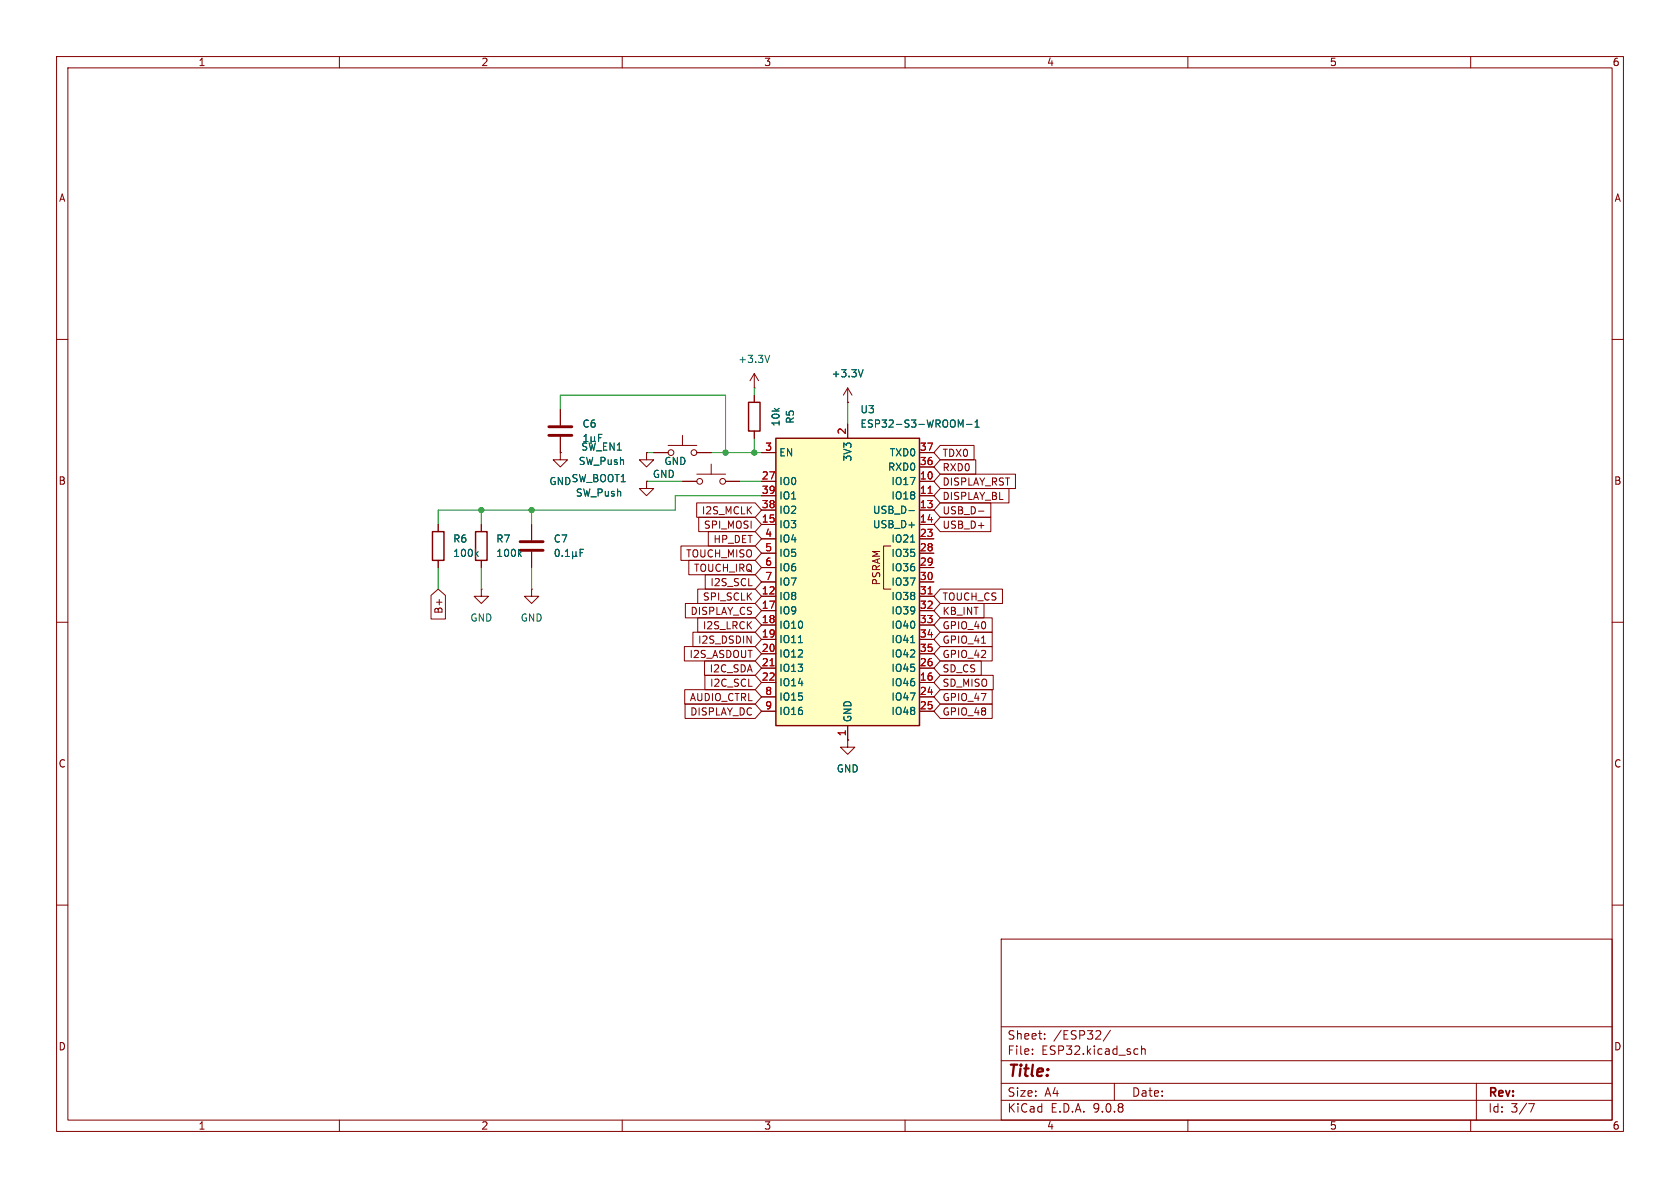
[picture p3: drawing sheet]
(kicad_sch
 (version 20250114)
 (generator "eeschema")
 (generator_version "9.0")
 (paper "A4")
 (lib_symbols
  (symbol "Device:C"
   (pin_numbers (hide yes))
   (pin_names
    (offset 0.254)) (exclude_from_sim no) (in_bom yes) (on_board yes)
   (property "Reference" "C" (at 0.635 2.54 0) (effects (font (size 1.27 1.27)) (justify left)))
   (property "Value" "C" (at 0.635 -2.54 0) (effects (font (size 1.27 1.27)) (justify left)))
   (property "Footprint" "" (at 0.9652 -3.81 0) (effects (font (size 1.27 1.27)) (hide yes)))
   (property "Datasheet" "~" (at 0 0 0) (effects (font (size 1.27 1.27)) (hide yes)))
   (property "Description" "Unpolarized capacitor" (at 0 0 0) (effects (font (size 1.27 1.27)) (hide yes)))
   (symbol "C_0_1"
    (polyline (pts (xy -2.032 0.762) (xy 2.032 0.762)) (stroke (width 0.508) (type default)) (fill (type none)))
    (polyline (pts (xy -2.032 -0.762) (xy 2.032 -0.762)) (stroke (width 0.508) (type default)) (fill (type none))))
   (symbol "C_1_1"
    (pin passive line (at 0 3.81 270) (length 2.794) (name "~" (effects (font (size 1.27 1.27)))) (number "1" (effects (font (size 1.27 1.27)))))
    (pin passive line (at 0 -3.81 90) (length 2.794) (name "~" (effects (font (size 1.27 1.27)))) (number "2" (effects (font (size 1.27 1.27))))))
   (embedded_fonts no))
  (symbol "Device:R"
   (pin_numbers (hide yes))
   (pin_names
    (offset 0)) (exclude_from_sim no) (in_bom yes) (on_board yes)
   (property "Reference" "R" (at 2.032 0 90) (effects (font (size 1.27 1.27))))
   (property "Value" "R" (at 0 0 90) (effects (font (size 1.27 1.27))))
   (property "Footprint" "" (at -1.778 0 90) (effects (font (size 1.27 1.27)) (hide yes)))
   (property "Datasheet" "~" (at 0 0 0) (effects (font (size 1.27 1.27)) (hide yes)))
   (property "Description" "Resistor" (at 0 0 0) (effects (font (size 1.27 1.27)) (hide yes)))
   (symbol "R_0_1"
    (rectangle (start -1.016 -2.54) (end 1.016 2.54) (stroke (width 0.254) (type default)) (fill (type none))))
   (symbol "R_1_1"
    (pin passive line (at 0 3.81 270) (length 1.27) (name "~" (effects (font (size 1.27 1.27)))) (number "1" (effects (font (size 1.27 1.27)))))
    (pin passive line (at 0 -3.81 90) (length 1.27) (name "~" (effects (font (size 1.27 1.27)))) (number "2" (effects (font (size 1.27 1.27))))))
   (embedded_fonts no))
  (symbol "RF_Module:ESP32-S3-WROOM-1" (exclude_from_sim no) (in_bom yes) (on_board yes)
   (property "Reference" "U" (at -12.7 26.67 0) (effects (font (size 1.27 1.27))))
   (property "Value" "ESP32-S3-WROOM-1" (at 12.7 26.67 0) (effects (font (size 1.27 1.27))))
   (property "Footprint" "RF_Module:ESP32-S3-WROOM-1" (at 0 2.54 0) (effects (font (size 1.27 1.27)) (hide yes)))
   (property "Datasheet" "https://www.espressif.com/sites/default/files/documentation/esp32-s3-wroom-1_wroom-1u_datasheet_en.pdf" (at 0 0 0) (effects (font (size 1.27 1.27)) (hide yes)))
   (property "Description" "RF Module, ESP32-S3 SoC, Wi-Fi 802.11b/g/n, Bluetooth, BLE, 32-bit, 3.3V, onboard antenna, SMD" (at 0 0 0) (effects (font (size 1.27 1.27)) (hide yes)))
   (symbol "ESP32-S3-WROOM-1_0_0"
    (rectangle (start -12.7 25.4) (end 12.7 -25.4) (stroke (width 0.254) (type default)) (fill (type background)))
    (text "PSRAM" (at 5.08 2.54 900) (effects (font (size 1.27 1.27)))))
   (symbol "ESP32-S3-WROOM-1_0_1"
    (polyline (pts (xy 7.62 -1.27) (xy 6.35 -1.27) (xy 6.35 6.35) (xy 7.62 6.35)) (stroke (width 0) (type default)) (fill (type none))))
   (symbol "ESP32-S3-WROOM-1_1_1"
    (pin input line (at -15.24 22.86 0) (length 2.54) (name "EN" (effects (font (size 1.27 1.27)))) (number "3" (effects (font (size 1.27 1.27)))))
    (pin bidirectional line (at -15.24 17.78 0) (length 2.54) (name "IO0" (effects (font (size 1.27 1.27)))) (number "27" (effects (font (size 1.27 1.27)))))
    (pin bidirectional line (at -15.24 15.24 0) (length 2.54) (name "IO1" (effects (font (size 1.27 1.27)))) (number "39" (effects (font (size 1.27 1.27)))))
    (pin bidirectional line (at -15.24 12.7 0) (length 2.54) (name "IO2" (effects (font (size 1.27 1.27)))) (number "38" (effects (font (size 1.27 1.27)))))
    (pin bidirectional line (at -15.24 10.16 0) (length 2.54) (name "IO3" (effects (font (size 1.27 1.27)))) (number "15" (effects (font (size 1.27 1.27)))))
    (pin bidirectional line (at -15.24 7.62 0) (length 2.54) (name "IO4" (effects (font (size 1.27 1.27)))) (number "4" (effects (font (size 1.27 1.27)))))
    (pin bidirectional line (at -15.24 5.08 0) (length 2.54) (name "IO5" (effects (font (size 1.27 1.27)))) (number "5" (effects (font (size 1.27 1.27)))))
    (pin bidirectional line (at -15.24 2.54 0) (length 2.54) (name "IO6" (effects (font (size 1.27 1.27)))) (number "6" (effects (font (size 1.27 1.27)))))
    (pin bidirectional line (at -15.24 0 0) (length 2.54) (name "IO7" (effects (font (size 1.27 1.27)))) (number "7" (effects (font (size 1.27 1.27)))))
    (pin bidirectional line (at -15.24 -2.54 0) (length 2.54) (name "IO8" (effects (font (size 1.27 1.27)))) (number "12" (effects (font (size 1.27 1.27)))))
    (pin bidirectional line (at -15.24 -5.08 0) (length 2.54) (name "IO9" (effects (font (size 1.27 1.27)))) (number "17" (effects (font (size 1.27 1.27)))))
    (pin bidirectional line (at -15.24 -7.62 0) (length 2.54) (name "IO10" (effects (font (size 1.27 1.27)))) (number "18" (effects (font (size 1.27 1.27)))))
    (pin bidirectional line (at -15.24 -10.16 0) (length 2.54) (name "IO11" (effects (font (size 1.27 1.27)))) (number "19" (effects (font (size 1.27 1.27)))))
    (pin bidirectional line (at -15.24 -12.7 0) (length 2.54) (name "IO12" (effects (font (size 1.27 1.27)))) (number "20" (effects (font (size 1.27 1.27)))))
    (pin bidirectional line (at -15.24 -15.24 0) (length 2.54) (name "IO13" (effects (font (size 1.27 1.27)))) (number "21" (effects (font (size 1.27 1.27)))))
    (pin bidirectional line (at -15.24 -17.78 0) (length 2.54) (name "IO14" (effects (font (size 1.27 1.27)))) (number "22" (effects (font (size 1.27 1.27)))))
    (pin bidirectional line (at -15.24 -20.32 0) (length 2.54) (name "IO15" (effects (font (size 1.27 1.27)))) (number "8" (effects (font (size 1.27 1.27)))))
    (pin bidirectional line (at -15.24 -22.86 0) (length 2.54) (name "IO16" (effects (font (size 1.27 1.27)))) (number "9" (effects (font (size 1.27 1.27)))))
    (pin power_in line (at 0 27.94 270) (length 2.54) (name "3V3" (effects (font (size 1.27 1.27)))) (number "2" (effects (font (size 1.27 1.27)))))
    (pin power_in line (at 0 -27.94 90) (length 2.54) (name "GND" (effects (font (size 1.27 1.27)))) (number "1" (effects (font (size 1.27 1.27)))))
    (pin passive line (at 0 -27.94 90) (length 2.54) (hide yes) (name "GND" (effects (font (size 1.27 1.27)))) (number "40" (effects (font (size 1.27 1.27)))))
    (pin passive line (at 0 -27.94 90) (length 2.54) (hide yes) (name "GND" (effects (font (size 1.27 1.27)))) (number "41" (effects (font (size 1.27 1.27)))))
    (pin bidirectional line (at 15.24 22.86 180) (length 2.54) (name "TXD0" (effects (font (size 1.27 1.27)))) (number "37" (effects (font (size 1.27 1.27)))))
    (pin bidirectional line (at 15.24 20.32 180) (length 2.54) (name "RXD0" (effects (font (size 1.27 1.27)))) (number "36" (effects (font (size 1.27 1.27)))))
    (pin bidirectional line (at 15.24 17.78 180) (length 2.54) (name "IO17" (effects (font (size 1.27 1.27)))) (number "10" (effects (font (size 1.27 1.27)))))
    (pin bidirectional line (at 15.24 15.24 180) (length 2.54) (name "IO18" (effects (font (size 1.27 1.27)))) (number "11" (effects (font (size 1.27 1.27)))))
    (pin bidirectional line (at 15.24 12.7 180) (length 2.54) (name "USB_D-" (effects (font (size 1.27 1.27)))) (number "13" (effects (font (size 1.27 1.27))))
    (alternate "IO19" bidirectional line))
    (pin bidirectional line (at 15.24 10.16 180) (length 2.54) (name "USB_D+" (effects (font (size 1.27 1.27)))) (number "14" (effects (font (size 1.27 1.27))))
    (alternate "IO20" bidirectional line))
    (pin bidirectional line (at 15.24 7.62 180) (length 2.54) (name "IO21" (effects (font (size 1.27 1.27)))) (number "23" (effects (font (size 1.27 1.27)))))
    (pin bidirectional line (at 15.24 5.08 180) (length 2.54) (name "IO35" (effects (font (size 1.27 1.27)))) (number "28" (effects (font (size 1.27 1.27)))))
    (pin bidirectional line (at 15.24 2.54 180) (length 2.54) (name "IO36" (effects (font (size 1.27 1.27)))) (number "29" (effects (font (size 1.27 1.27)))))
    (pin bidirectional line (at 15.24 0 180) (length 2.54) (name "IO37" (effects (font (size 1.27 1.27)))) (number "30" (effects (font (size 1.27 1.27)))))
    (pin bidirectional line (at 15.24 -2.54 180) (length 2.54) (name "IO38" (effects (font (size 1.27 1.27)))) (number "31" (effects (font (size 1.27 1.27)))))
    (pin bidirectional line (at 15.24 -5.08 180) (length 2.54) (name "IO39" (effects (font (size 1.27 1.27)))) (number "32" (effects (font (size 1.27 1.27)))))
    (pin bidirectional line (at 15.24 -7.62 180) (length 2.54) (name "IO40" (effects (font (size 1.27 1.27)))) (number "33" (effects (font (size 1.27 1.27)))))
    (pin bidirectional line (at 15.24 -10.16 180) (length 2.54) (name "IO41" (effects (font (size 1.27 1.27)))) (number "34" (effects (font (size 1.27 1.27)))))
    (pin bidirectional line (at 15.24 -12.7 180) (length 2.54) (name "IO42" (effects (font (size 1.27 1.27)))) (number "35" (effects (font (size 1.27 1.27)))))
    (pin bidirectional line (at 15.24 -15.24 180) (length 2.54) (name "IO45" (effects (font (size 1.27 1.27)))) (number "26" (effects (font (size 1.27 1.27)))))
    (pin bidirectional line (at 15.24 -17.78 180) (length 2.54) (name "IO46" (effects (font (size 1.27 1.27)))) (number "16" (effects (font (size 1.27 1.27)))))
    (pin bidirectional line (at 15.24 -20.32 180) (length 2.54) (name "IO47" (effects (font (size 1.27 1.27)))) (number "24" (effects (font (size 1.27 1.27)))))
    (pin bidirectional line (at 15.24 -22.86 180) (length 2.54) (name "IO48" (effects (font (size 1.27 1.27)))) (number "25" (effects (font (size 1.27 1.27))))))
   (embedded_fonts no))
  (symbol "Switch:SW_Push"
   (pin_numbers (hide yes))
   (pin_names
    (offset 1.016) (hide yes)) (exclude_from_sim no) (in_bom yes) (on_board yes)
   (property "Reference" "SW" (at 1.27 2.54 0) (effects (font (size 1.27 1.27)) (justify left)))
   (property "Value" "SW_Push" (at 0 -1.524 0) (effects (font (size 1.27 1.27))))
   (property "Footprint" "" (at 0 5.08 0) (effects (font (size 1.27 1.27)) (hide yes)))
   (property "Datasheet" "~" (at 0 5.08 0) (effects (font (size 1.27 1.27)) (hide yes)))
   (property "Description" "Push button switch, generic, two pins" (at 0 0 0) (effects (font (size 1.27 1.27)) (hide yes)))
   (symbol "SW_Push_0_1"
    (circle (center -2.032 0) (radius 0.508) (stroke (width 0) (type default)) (fill (type none)))
    (polyline (pts (xy 0 1.27) (xy 0 3.048)) (stroke (width 0) (type default)) (fill (type none)))
    (circle (center 2.032 0) (radius 0.508) (stroke (width 0) (type default)) (fill (type none)))
    (polyline (pts (xy 2.54 1.27) (xy -2.54 1.27)) (stroke (width 0) (type default)) (fill (type none)))
    (pin passive line (at -5.08 0 0) (length 2.54) (name "1" (effects (font (size 1.27 1.27)))) (number "1" (effects (font (size 1.27 1.27)))))
    (pin passive line (at 5.08 0 180) (length 2.54) (name "2" (effects (font (size 1.27 1.27)))) (number "2" (effects (font (size 1.27 1.27))))))
   (embedded_fonts no))
  (symbol "power:+3.3V"
   (power)
   (pin_numbers (hide yes))
   (pin_names
    (offset 0) (hide yes)) (exclude_from_sim no) (in_bom yes) (on_board yes)
   (property "Reference" "#PWR" (at 0 -3.81 0) (effects (font (size 1.27 1.27)) (hide yes)))
   (property "Value" "+3.3V" (at 0 3.556 0) (effects (font (size 1.27 1.27))))
   (property "Footprint" "" (at 0 0 0) (effects (font (size 1.27 1.27)) (hide yes)))
   (property "Datasheet" "" (at 0 0 0) (effects (font (size 1.27 1.27)) (hide yes)))
   (property "Description" "Power symbol creates a global label with name \"+3.3V\"" (at 0 0 0) (effects (font (size 1.27 1.27)) (hide yes)))
   (symbol "+3.3V_0_1"
    (polyline (pts (xy -0.762 1.27) (xy 0 2.54)) (stroke (width 0) (type default)) (fill (type none)))
    (polyline (pts (xy 0 2.54) (xy 0.762 1.27)) (stroke (width 0) (type default)) (fill (type none)))
    (polyline (pts (xy 0 0) (xy 0 2.54)) (stroke (width 0) (type default)) (fill (type none))))
   (symbol "+3.3V_1_1"
    (pin power_in line (at 0 0 90) (length 0) (name "~" (effects (font (size 1.27 1.27)))) (number "1" (effects (font (size 1.27 1.27))))))
   (embedded_fonts no))
  (symbol "power:GND"
   (power)
   (pin_numbers (hide yes))
   (pin_names
    (offset 0) (hide yes)) (exclude_from_sim no) (in_bom yes) (on_board yes)
   (property "Reference" "#PWR" (at 0 -6.35 0) (effects (font (size 1.27 1.27)) (hide yes)))
   (property "Value" "GND" (at 0 -3.81 0) (effects (font (size 1.27 1.27))))
   (property "Footprint" "" (at 0 0 0) (effects (font (size 1.27 1.27)) (hide yes)))
   (property "Datasheet" "" (at 0 0 0) (effects (font (size 1.27 1.27)) (hide yes)))
   (property "Description" "Power symbol creates a global label with name \"GND\" , ground" (at 0 0 0) (effects (font (size 1.27 1.27)) (hide yes)))
   (symbol "GND_0_1"
    (polyline (pts (xy 0 0) (xy 0 -1.27) (xy 1.27 -1.27) (xy 0 -2.54) (xy -1.27 -1.27) (xy 0 -1.27)) (stroke (width 0) (type default)) (fill (type none))))
   (symbol "GND_1_1"
    (pin power_in line (at 0 0 270) (length 0) (name "~" (effects (font (size 1.27 1.27)))) (number "1" (effects (font (size 1.27 1.27))))))
   (embedded_fonts no)))
 (junction
  (at 133.35 80.01)
  (diameter 0)
  (color 0 0 0 0))
 (junction
  (at 93.98 90.17)
  (diameter 0)
  (color 0 0 0 0))
 (junction
  (at 85.09 90.17)
  (diameter 0)
  (color 0 0 0 0))
 (junction
  (at 128.27 80.01)
  (diameter 0)
  (color 0 0 0 0))
 (wire
  (pts (xy 134.62 87.63) (xy 119.38 87.63))
  (stroke (width 0) (type default)))
 (wire
  (pts (xy 119.38 87.63) (xy 119.38 90.17))
  (stroke (width 0) (type default)))
 (wire
  (pts (xy 128.27 80.01) (xy 128.27 69.85))
  (stroke (width 0) (type default)))
 (wire
  (pts (xy 93.98 90.17) (xy 93.98 92.71))
  (stroke (width 0) (type default)))
 (wire
  (pts (xy 85.09 90.17) (xy 85.09 92.71))
  (stroke (width 0) (type default)))
 (wire
  (pts (xy 77.47 100.33) (xy 77.47 104.14))
  (stroke (width 0) (type default)))
 (wire
  (pts (xy 133.35 68.58) (xy 133.35 69.85))
  (stroke (width 0) (type default)))
 (wire
  (pts (xy 133.35 80.01) (xy 134.62 80.01))
  (stroke (width 0) (type default)))
 (wire
  (pts (xy 85.09 90.17) (xy 93.98 90.17))
  (stroke (width 0) (type default)))
 (wire
  (pts (xy 85.09 100.33) (xy 85.09 104.14))
  (stroke (width 0) (type default)))
 (wire
  (pts (xy 93.98 100.33) (xy 93.98 104.14))
  (stroke (width 0) (type default)))
 (wire
  (pts (xy 120.65 85.09) (xy 114.3 85.09))
  (stroke (width 0) (type default)))
 (wire
  (pts (xy 128.27 80.01) (xy 133.35 80.01))
  (stroke (width 0) (type default)))
 (wire
  (pts (xy 77.47 90.17) (xy 77.47 92.71))
  (stroke (width 0) (type default)))
 (wire
  (pts (xy 133.35 77.47) (xy 133.35 80.01))
  (stroke (width 0) (type default)))
 (wire
  (pts (xy 130.81 85.09) (xy 134.62 85.09))
  (stroke (width 0) (type default)))
 (wire
  (pts (xy 93.98 90.17) (xy 119.38 90.17))
  (stroke (width 0) (type default)))
 (wire
  (pts (xy 125.73 80.01) (xy 128.27 80.01))
  (stroke (width 0) (type default)))
 (wire
  (pts (xy 128.27 69.85) (xy 99.06 69.85))
  (stroke (width 0) (type default)))
 (wire
  (pts (xy 77.47 90.17) (xy 85.09 90.17))
  (stroke (width 0) (type default)))
 (wire
  (pts (xy 114.3 80.01) (xy 115.57 80.01))
  (stroke (width 0) (type default)))
 (wire
  (pts (xy 149.86 71.12) (xy 149.86 74.93))
  (stroke (width 0) (type default)))
 (wire
  (pts (xy 99.06 69.85) (xy 99.06 72.39))
  (stroke (width 0) (type default)))
 (global_label "I2S_LRCK"
  (shape input)
  (at 134.62 110.49 180)
  (fields_autoplaced yes)
  (effects (font (size 1.27 1.27)) (justify right))
  (property "Intersheetrefs" "${INTERSHEET_REFS}" (at 122.8053 110.49 0) (effects (font (size 1.27 1.27)) (justify right) (hide yes))))
 (global_label "TOUCH_IRQ"
  (shape input)
  (at 134.62 100.33 180)
  (fields_autoplaced yes)
  (effects (font (size 1.27 1.27)) (justify right))
  (property "Intersheetrefs" "${INTERSHEET_REFS}" (at 121.2328 100.33 0) (effects (font (size 1.27 1.27)) (justify right) (hide yes))))
 (global_label "GPIO_40"
  (shape input)
  (at 165.1 110.49 0)
  (fields_autoplaced yes)
  (effects (font (size 1.27 1.27)) (justify left))
  (property "Intersheetrefs" "${INTERSHEET_REFS}" (at 175.9471 110.49 0) (effects (font (size 1.27 1.27)) (justify left) (hide yes))))
 (global_label "DISPLAY_CS"
  (shape input)
  (at 134.62 107.95 180)
  (fields_autoplaced yes)
  (effects (font (size 1.27 1.27)) (justify right))
  (property "Intersheetrefs" "${INTERSHEET_REFS}" (at 120.6281 107.95 0) (effects (font (size 1.27 1.27)) (justify right) (hide yes))))
 (global_label "GPIO_41"
  (shape input)
  (at 165.1 113.03 0)
  (fields_autoplaced yes)
  (effects (font (size 1.27 1.27)) (justify left))
  (property "Intersheetrefs" "${INTERSHEET_REFS}" (at 175.9471 113.03 0) (effects (font (size 1.27 1.27)) (justify left) (hide yes))))
 (global_label "B+"
  (shape input)
  (at 77.47 104.14 270)
  (fields_autoplaced yes)
  (effects (font (size 1.27 1.27)) (justify right))
  (property "Intersheetrefs" "${INTERSHEET_REFS}" (at 77.47 109.9676 90) (effects (font (size 1.27 1.27)) (justify right) (hide yes))))
 (global_label "AUDIO_CTRL"
  (shape input)
  (at 134.62 123.19 180)
  (fields_autoplaced yes)
  (effects (font (size 1.27 1.27)) (justify right))
  (property "Intersheetrefs" "${INTERSHEET_REFS}" (at 120.5071 123.19 0) (effects (font (size 1.27 1.27)) (justify right) (hide yes))))
 (global_label "GPIO_47"
  (shape input)
  (at 165.1 123.19 0)
  (fields_autoplaced yes)
  (effects (font (size 1.27 1.27)) (justify left))
  (property "Intersheetrefs" "${INTERSHEET_REFS}" (at 175.9471 123.19 0) (effects (font (size 1.27 1.27)) (justify left) (hide yes))))
 (global_label "GPIO_48"
  (shape input)
  (at 165.1 125.73 0)
  (fields_autoplaced yes)
  (effects (font (size 1.27 1.27)) (justify left))
  (property "Intersheetrefs" "${INTERSHEET_REFS}" (at 175.9471 125.73 0) (effects (font (size 1.27 1.27)) (justify left) (hide yes))))
 (global_label "DISPLAY_RST"
  (shape input)
  (at 165.1 85.09 0)
  (fields_autoplaced yes)
  (effects (font (size 1.27 1.27)) (justify left))
  (property "Intersheetrefs" "${INTERSHEET_REFS}" (at 180.0595 85.09 0) (effects (font (size 1.27 1.27)) (justify left) (hide yes))))
 (global_label "SD_CS"
  (shape input)
  (at 165.1 118.11 0)
  (fields_autoplaced yes)
  (effects (font (size 1.27 1.27)) (justify left))
  (property "Intersheetrefs" "${INTERSHEET_REFS}" (at 174.0118 118.11 0) (effects (font (size 1.27 1.27)) (justify left) (hide yes))))
 (global_label "I2S_DSDIN"
  (shape input)
  (at 134.62 113.03 180)
  (fields_autoplaced yes)
  (effects (font (size 1.27 1.27)) (justify right))
  (property "Intersheetrefs" "${INTERSHEET_REFS}" (at 121.9586 113.03 0) (effects (font (size 1.27 1.27)) (justify right) (hide yes))))
 (global_label "TOUCH_CS"
  (shape input)
  (at 165.1 105.41 0)
  (fields_autoplaced yes)
  (effects (font (size 1.27 1.27)) (justify left))
  (property "Intersheetrefs" "${INTERSHEET_REFS}" (at 177.7614 105.41 0) (effects (font (size 1.27 1.27)) (justify left) (hide yes))))
 (global_label "HP_DET"
  (shape input)
  (at 134.62 95.25 180)
  (fields_autoplaced yes)
  (effects (font (size 1.27 1.27)) (justify right))
  (property "Intersheetrefs" "${INTERSHEET_REFS}" (at 124.6801 95.25 0) (effects (font (size 1.27 1.27)) (justify right) (hide yes))))
 (global_label "GPIO_42"
  (shape input)
  (at 165.1 115.57 0)
  (fields_autoplaced yes)
  (effects (font (size 1.27 1.27)) (justify left))
  (property "Intersheetrefs" "${INTERSHEET_REFS}" (at 175.9471 115.57 0) (effects (font (size 1.27 1.27)) (justify left) (hide yes))))
 (global_label "KB_INT"
  (shape input)
  (at 165.1 107.95 0)
  (fields_autoplaced yes)
  (effects (font (size 1.27 1.27)) (justify left))
  (property "Intersheetrefs" "${INTERSHEET_REFS}" (at 174.4957 107.95 0) (effects (font (size 1.27 1.27)) (justify left) (hide yes))))
 (global_label "I2C_SCL"
  (shape input)
  (at 134.62 120.65 180)
  (fields_autoplaced yes)
  (effects (font (size 1.27 1.27)) (justify right))
  (property "Intersheetrefs" "${INTERSHEET_REFS}" (at 124.0753 120.65 0) (effects (font (size 1.27 1.27)) (justify right) (hide yes))))
 (global_label "DISPLAY_DC"
  (shape input)
  (at 134.62 125.73 180)
  (fields_autoplaced yes)
  (effects (font (size 1.27 1.27)) (justify right))
  (property "Intersheetrefs" "${INTERSHEET_REFS}" (at 120.5676 125.73 0) (effects (font (size 1.27 1.27)) (justify right) (hide yes))))
 (global_label "SD_MISO"
  (shape input)
  (at 165.1 120.65 0)
  (fields_autoplaced yes)
  (effects (font (size 1.27 1.27)) (justify left))
  (property "Intersheetrefs" "${INTERSHEET_REFS}" (at 176.1285 120.65 0) (effects (font (size 1.27 1.27)) (justify left) (hide yes))))
 (global_label "I2S_SCL"
  (shape input)
  (at 134.62 102.87 180)
  (fields_autoplaced yes)
  (effects (font (size 1.27 1.27)) (justify right))
  (property "Intersheetrefs" "${INTERSHEET_REFS}" (at 124.1358 102.87 0) (effects (font (size 1.27 1.27)) (justify right) (hide yes))))
 (global_label "USB_D-"
  (shape input)
  (at 165.1 90.17 0)
  (fields_autoplaced yes)
  (effects (font (size 1.27 1.27)) (justify left))
  (property "Intersheetrefs" "${INTERSHEET_REFS}" (at 175.7052 90.17 0) (effects (font (size 1.27 1.27)) (justify left) (hide yes))))
 (global_label "I2S_ASDOUT"
  (shape input)
  (at 134.62 115.57 180)
  (fields_autoplaced yes)
  (effects (font (size 1.27 1.27)) (justify right))
  (property "Intersheetrefs" "${INTERSHEET_REFS}" (at 120.4467 115.57 0) (effects (font (size 1.27 1.27)) (justify right) (hide yes))))
 (global_label "TOUCH_MISO"
  (shape input)
  (at 134.62 97.79 180)
  (fields_autoplaced yes)
  (effects (font (size 1.27 1.27)) (justify right))
  (property "Intersheetrefs" "${INTERSHEET_REFS}" (at 119.8419 97.79 0) (effects (font (size 1.27 1.27)) (justify right) (hide yes))))
 (global_label "USB_D+"
  (shape input)
  (at 165.1 92.71 0)
  (fields_autoplaced yes)
  (effects (font (size 1.27 1.27)) (justify left))
  (property "Intersheetrefs" "${INTERSHEET_REFS}" (at 175.7052 92.71 0) (effects (font (size 1.27 1.27)) (justify left) (hide yes))))
 (global_label "I2C_SDA"
  (shape input)
  (at 134.62 118.11 180)
  (fields_autoplaced yes)
  (effects (font (size 1.27 1.27)) (justify right))
  (property "Intersheetrefs" "${INTERSHEET_REFS}" (at 124.0148 118.11 0) (effects (font (size 1.27 1.27)) (justify right) (hide yes))))
 (global_label "TXD0"
  (shape input)
  (at 165.1 80.01 0)
  (fields_autoplaced yes)
  (effects (font (size 1.27 1.27)) (justify left))
  (property "Intersheetrefs" "${INTERSHEET_REFS}" (at 172.7418 80.01 0) (effects (font (size 1.27 1.27)) (justify left) (hide yes))))
 (global_label "SPI_SCLK"
  (shape input)
  (at 134.62 105.41 180)
  (fields_autoplaced yes)
  (effects (font (size 1.27 1.27)) (justify right))
  (property "Intersheetrefs" "${INTERSHEET_REFS}" (at 122.8053 105.41 0) (effects (font (size 1.27 1.27)) (justify right) (hide yes))))
 (global_label "RXD0"
  (shape input)
  (at 165.1 82.55 0)
  (fields_autoplaced yes)
  (effects (font (size 1.27 1.27)) (justify left))
  (property "Intersheetrefs" "${INTERSHEET_REFS}" (at 173.0442 82.55 0) (effects (font (size 1.27 1.27)) (justify left) (hide yes))))
 (global_label "DISPLAY_BL"
  (shape input)
  (at 165.1 87.63 0)
  (fields_autoplaced yes)
  (effects (font (size 1.27 1.27)) (justify left))
  (property "Intersheetrefs" "${INTERSHEET_REFS}" (at 178.9105 87.63 0) (effects (font (size 1.27 1.27)) (justify left) (hide yes))))
 (global_label "I2S_MCLK"
  (shape input)
  (at 134.62 90.17 180)
  (fields_autoplaced yes)
  (effects (font (size 1.27 1.27)) (justify right))
  (property "Intersheetrefs" "${INTERSHEET_REFS}" (at 122.6239 90.17 0) (effects (font (size 1.27 1.27)) (justify right) (hide yes))))
 (global_label "SPI_MOSI"
  (shape input)
  (at 134.62 92.71 180)
  (fields_autoplaced yes)
  (effects (font (size 1.27 1.27)) (justify right))
  (property "Intersheetrefs" "${INTERSHEET_REFS}" (at 122.9867 92.71 0) (effects (font (size 1.27 1.27)) (justify right) (hide yes))))
 (symbol
  (lib_id "power:GND")
  (at 114.3 80.01 0)
  (unit 1)
  (exclude_from_sim no)
  (in_bom yes)
  (on_board yes)
  (dnp no)
  (property "Reference" "#PWR022" (at 114.3 86.36 0) (effects (font (size 1.27 1.27)) (hide yes)))
  (property "Value" "GND" (at 117.348 81.534 0) (effects (font (size 1.27 1.27)) (justify left)))
  (property "Footprint" "" (at 114.3 80.01 0) (effects (font (size 1.27 1.27)) (hide yes)))
  (property "Datasheet" "" (at 114.3 80.01 0) (effects (font (size 1.27 1.27)) (hide yes)))
  (property "Description" "Power symbol creates a global label with name \"GND\" , ground" (at 114.3 80.01 0) (effects (font (size 1.27 1.27)) (hide yes)))
  (pin "1"))
 (symbol
  (lib_id "Device:R")
  (at 77.47 96.52 0)
  (unit 1)
  (exclude_from_sim no)
  (in_bom yes)
  (on_board yes)
  (dnp no)
  (fields_autoplaced yes)
  (property "Reference" "R6" (at 80.01 95.2499 0) (effects (font (size 1.27 1.27)) (justify left)))
  (property "Value" "100k" (at 80.01 97.7899 0) (effects (font (size 1.27 1.27)) (justify left)))
  (property "Footprint" "Resistor_SMD:R_0805_2012Metric_Pad1.20x1.40mm_HandSolder" (at 75.692 96.52 90) (effects (font (size 1.27 1.27)) (hide yes)))
  (property "Datasheet" "~" (at 77.47 96.52 0) (effects (font (size 1.27 1.27)) (hide yes)))
  (property "Description" "Resistor" (at 77.47 96.52 0) (effects (font (size 1.27 1.27)) (hide yes)))
  (pin "2")
  (pin "1"))
 (symbol
  (lib_id "Device:R")
  (at 85.09 96.52 0)
  (unit 1)
  (exclude_from_sim no)
  (in_bom yes)
  (on_board yes)
  (dnp no)
  (fields_autoplaced yes)
  (property "Reference" "R7" (at 87.63 95.2499 0) (effects (font (size 1.27 1.27)) (justify left)))
  (property "Value" "100k" (at 87.63 97.7899 0) (effects (font (size 1.27 1.27)) (justify left)))
  (property "Footprint" "Resistor_SMD:R_0805_2012Metric_Pad1.20x1.40mm_HandSolder" (at 83.312 96.52 90) (effects (font (size 1.27 1.27)) (hide yes)))
  (property "Datasheet" "~" (at 85.09 96.52 0) (effects (font (size 1.27 1.27)) (hide yes)))
  (property "Description" "Resistor" (at 85.09 96.52 0) (effects (font (size 1.27 1.27)) (hide yes)))
  (pin "2")
  (pin "1"))
 (symbol
  (lib_id "power:+3.3V")
  (at 133.35 68.58 0)
  (unit 1)
  (exclude_from_sim no)
  (in_bom yes)
  (on_board yes)
  (dnp no)
  (fields_autoplaced yes)
  (property "Reference" "#PWR021" (at 133.35 72.39 0) (effects (font (size 1.27 1.27)) (hide yes)))
  (property "Value" "+3.3V" (at 133.35 63.5 0) (effects (font (size 1.27 1.27))))
  (property "Footprint" "" (at 133.35 68.58 0) (effects (font (size 1.27 1.27)) (hide yes)))
  (property "Datasheet" "" (at 133.35 68.58 0) (effects (font (size 1.27 1.27)) (hide yes)))
  (property "Description" "Power symbol creates a global label with name \"+3.3V\"" (at 133.35 68.58 0) (effects (font (size 1.27 1.27)) (hide yes)))
  (pin "1"))
 (symbol
  (lib_id "Switch:SW_Push")
  (at 120.65 80.01 0)
  (unit 1)
  (exclude_from_sim no)
  (in_bom yes)
  (on_board yes)
  (dnp no)
  (property "Reference" "SW_EN1" (at 106.426 78.994 0) (effects (font (size 1.27 1.27))))
  (property "Value" "SW_Push" (at 106.426 81.534 0) (effects (font (size 1.27 1.27))))
  (property "Footprint" "Button_Switch_THT:SW_PUSH_6mm_H5mm" (at 120.65 74.93 0) (effects (font (size 1.27 1.27)) (hide yes)))
  (property "Datasheet" "~" (at 120.65 74.93 0) (effects (font (size 1.27 1.27)) (hide yes)))
  (property "Description" "Push button switch, generic, two pins" (at 120.65 80.01 0) (effects (font (size 1.27 1.27)) (hide yes)))
  (pin "2")
  (pin "1"))
 (symbol
  (lib_id "power:GND")
  (at 114.3 85.09 0)
  (unit 1)
  (exclude_from_sim no)
  (in_bom yes)
  (on_board yes)
  (dnp no)
  (property "Reference" "#PWR020" (at 114.3 91.44 0) (effects (font (size 1.27 1.27)) (hide yes)))
  (property "Value" "GND" (at 117.348 83.82 0) (effects (font (size 1.27 1.27))))
  (property "Footprint" "" (at 114.3 85.09 0) (effects (font (size 1.27 1.27)) (hide yes)))
  (property "Datasheet" "" (at 114.3 85.09 0) (effects (font (size 1.27 1.27)) (hide yes)))
  (property "Description" "Power symbol creates a global label with name \"GND\" , ground" (at 114.3 85.09 0) (effects (font (size 1.27 1.27)) (hide yes)))
  (pin "1"))
 (symbol
  (lib_id "power:GND")
  (at 149.86 130.81 0)
  (unit 1)
  (exclude_from_sim no)
  (in_bom yes)
  (on_board yes)
  (dnp no)
  (fields_autoplaced yes)
  (property "Reference" "#PWR019" (at 149.86 137.16 0) (effects (font (size 1.27 1.27)) (hide yes)))
  (property "Value" "GND" (at 149.86 135.89 0) (effects (font (size 1.27 1.27))))
  (property "Footprint" "" (at 149.86 130.81 0) (effects (font (size 1.27 1.27)) (hide yes)))
  (property "Datasheet" "" (at 149.86 130.81 0) (effects (font (size 1.27 1.27)) (hide yes)))
  (property "Description" "Power symbol creates a global label with name \"GND\" , ground" (at 149.86 130.81 0) (effects (font (size 1.27 1.27)) (hide yes)))
  (pin "1"))
 (symbol
  (lib_id "power:GND")
  (at 93.98 104.14 0)
  (unit 1)
  (exclude_from_sim no)
  (in_bom yes)
  (on_board yes)
  (dnp no)
  (fields_autoplaced yes)
  (property "Reference" "#PWR025" (at 93.98 110.49 0) (effects (font (size 1.27 1.27)) (hide yes)))
  (property "Value" "GND" (at 93.98 109.22 0) (effects (font (size 1.27 1.27))))
  (property "Footprint" "" (at 93.98 104.14 0) (effects (font (size 1.27 1.27)) (hide yes)))
  (property "Datasheet" "" (at 93.98 104.14 0) (effects (font (size 1.27 1.27)) (hide yes)))
  (property "Description" "Power symbol creates a global label with name \"GND\" , ground" (at 93.98 104.14 0) (effects (font (size 1.27 1.27)) (hide yes)))
  (pin "1"))
 (symbol
  (lib_id "power:GND")
  (at 99.06 80.01 0)
  (unit 1)
  (exclude_from_sim no)
  (in_bom yes)
  (on_board yes)
  (dnp no)
  (fields_autoplaced yes)
  (property "Reference" "#PWR023" (at 99.06 86.36 0) (effects (font (size 1.27 1.27)) (hide yes)))
  (property "Value" "GND" (at 99.06 85.09 0) (effects (font (size 1.27 1.27))))
  (property "Footprint" "" (at 99.06 80.01 0) (effects (font (size 1.27 1.27)) (hide yes)))
  (property "Datasheet" "" (at 99.06 80.01 0) (effects (font (size 1.27 1.27)) (hide yes)))
  (property "Description" "Power symbol creates a global label with name \"GND\" , ground" (at 99.06 80.01 0) (effects (font (size 1.27 1.27)) (hide yes)))
  (pin "1"))
 (symbol
  (lib_id "Device:C")
  (at 93.98 96.52 0)
  (unit 1)
  (exclude_from_sim no)
  (in_bom yes)
  (on_board yes)
  (dnp no)
  (fields_autoplaced yes)
  (property "Reference" "C7" (at 97.79 95.2499 0) (effects (font (size 1.27 1.27)) (justify left)))
  (property "Value" "0.1µF" (at 97.79 97.7899 0) (effects (font (size 1.27 1.27)) (justify left)))
  (property "Footprint" "Capacitor_SMD:C_0603_1608Metric_Pad1.08x0.95mm_HandSolder" (at 94.9452 100.33 0) (effects (font (size 1.27 1.27)) (hide yes)))
  (property "Datasheet" "~" (at 93.98 96.52 0) (effects (font (size 1.27 1.27)) (hide yes)))
  (property "Description" "Unpolarized capacitor" (at 93.98 96.52 0) (effects (font (size 1.27 1.27)) (hide yes)))
  (pin "1")
  (pin "2"))
 (symbol
  (lib_id "power:GND")
  (at 85.09 104.14 0)
  (unit 1)
  (exclude_from_sim no)
  (in_bom yes)
  (on_board yes)
  (dnp no)
  (fields_autoplaced yes)
  (property "Reference" "#PWR024" (at 85.09 110.49 0) (effects (font (size 1.27 1.27)) (hide yes)))
  (property "Value" "GND" (at 85.09 109.22 0) (effects (font (size 1.27 1.27))))
  (property "Footprint" "" (at 85.09 104.14 0) (effects (font (size 1.27 1.27)) (hide yes)))
  (property "Datasheet" "" (at 85.09 104.14 0) (effects (font (size 1.27 1.27)) (hide yes)))
  (property "Description" "Power symbol creates a global label with name \"GND\" , ground" (at 85.09 104.14 0) (effects (font (size 1.27 1.27)) (hide yes)))
  (pin "1"))
 (symbol
  (lib_id "power:+3.3V")
  (at 149.86 71.12 0)
  (unit 1)
  (exclude_from_sim no)
  (in_bom yes)
  (on_board yes)
  (dnp no)
  (fields_autoplaced yes)
  (property "Reference" "#PWR018" (at 149.86 74.93 0) (effects (font (size 1.27 1.27)) (hide yes)))
  (property "Value" "+3.3V" (at 149.86 66.04 0) (effects (font (size 1.27 1.27))))
  (property "Footprint" "" (at 149.86 71.12 0) (effects (font (size 1.27 1.27)) (hide yes)))
  (property "Datasheet" "" (at 149.86 71.12 0) (effects (font (size 1.27 1.27)) (hide yes)))
  (property "Description" "Power symbol creates a global label with name \"+3.3V\"" (at 149.86 71.12 0) (effects (font (size 1.27 1.27)) (hide yes)))
  (pin "1"))
 (symbol
  (lib_id "Device:C")
  (at 99.06 76.2 0)
  (unit 1)
  (exclude_from_sim no)
  (in_bom yes)
  (on_board yes)
  (dnp no)
  (fields_autoplaced yes)
  (property "Reference" "C6" (at 102.87 74.9299 0) (effects (font (size 1.27 1.27)) (justify left)))
  (property "Value" "1µF" (at 102.87 77.4699 0) (effects (font (size 1.27 1.27)) (justify left)))
  (property "Footprint" "Capacitor_SMD:C_0603_1608Metric_Pad1.08x0.95mm_HandSolder" (at 100.0252 80.01 0) (effects (font (size 1.27 1.27)) (hide yes)))
  (property "Datasheet" "~" (at 99.06 76.2 0) (effects (font (size 1.27 1.27)) (hide yes)))
  (property "Description" "Unpolarized capacitor" (at 99.06 76.2 0) (effects (font (size 1.27 1.27)) (hide yes)))
  (pin "1")
  (pin "2"))
 (symbol
  (lib_id "RF_Module:ESP32-S3-WROOM-1")
  (at 149.86 102.87 0)
  (unit 1)
  (exclude_from_sim no)
  (in_bom yes)
  (on_board yes)
  (dnp no)
  (fields_autoplaced yes)
  (property "Reference" "U3" (at 152.0033 72.39 0) (effects (font (size 1.27 1.27)) (justify left)))
  (property "Value" "ESP32-S3-WROOM-1" (at 152.0033 74.93 0) (effects (font (size 1.27 1.27)) (justify left)))
  (property "Footprint" "RF_Module:ESP32-S3-WROOM-1" (at 149.86 100.33 0) (effects (font (size 1.27 1.27)) (hide yes)))
  (property "Datasheet" "https://www.espressif.com/sites/default/files/documentation/esp32-s3-wroom-1_wroom-1u_datasheet_en.pdf" (at 149.86 102.87 0) (effects (font (size 1.27 1.27)) (hide yes)))
  (property "Description" "RF Module, ESP32-S3 SoC, Wi-Fi 802.11b/g/n, Bluetooth, BLE, 32-bit, 3.3V, onboard antenna, SMD" (at 149.86 102.87 0) (effects (font (size 1.27 1.27)) (hide yes)))
  (pin "15")
  (pin "3")
  (pin "38")
  (pin "39")
  (pin "4")
  (pin "27")
  (pin "21")
  (pin "22")
  (pin "8")
  (pin "9")
  (pin "2")
  (pin "1")
  (pin "40")
  (pin "41")
  (pin "37")
  (pin "36")
  (pin "10")
  (pin "11")
  (pin "13")
  (pin "14")
  (pin "23")
  (pin "28")
  (pin "29")
  (pin "30")
  (pin "31")
  (pin "32")
  (pin "33")
  (pin "34")
  (pin "35")
  (pin "26")
  (pin "16")
  (pin "24")
  (pin "25")
  (pin "17")
  (pin "18")
  (pin "20")
  (pin "5")
  (pin "6")
  (pin "7")
  (pin "12")
  (pin "19"))
 (symbol
  (lib_id "Device:R")
  (at 133.35 73.66 0)
  (unit 1)
  (exclude_from_sim no)
  (in_bom yes)
  (on_board yes)
  (dnp no)
  (property "Reference" "R5" (at 139.7 73.66 90) (effects (font (size 1.27 1.27))))
  (property "Value" "10k" (at 137.16 73.66 90) (effects (font (size 1.27 1.27))))
  (property "Footprint" "Resistor_SMD:R_0805_2012Metric_Pad1.20x1.40mm_HandSolder" (at 131.572 73.66 90) (effects (font (size 1.27 1.27)) (hide yes)))
  (property "Datasheet" "~" (at 133.35 73.66 0) (effects (font (size 1.27 1.27)) (hide yes)))
  (property "Description" "Resistor" (at 133.35 73.66 0) (effects (font (size 1.27 1.27)) (hide yes)))
  (pin "2")
  (pin "1"))
 (symbol
  (lib_id "Switch:SW_Push")
  (at 125.73 85.09 0)
  (unit 1)
  (exclude_from_sim no)
  (in_bom yes)
  (on_board yes)
  (dnp no)
  (property "Reference" "SW_BOOT1" (at 105.918 84.582 0) (effects (font (size 1.27 1.27))))
  (property "Value" "SW_Push" (at 105.918 87.122 0) (effects (font (size 1.27 1.27))))
  (property "Footprint" "Button_Switch_THT:SW_PUSH_6mm_H5mm" (at 125.73 80.01 0) (effects (font (size 1.27 1.27)) (hide yes)))
  (property "Datasheet" "~" (at 125.73 80.01 0) (effects (font (size 1.27 1.27)) (hide yes)))
  (property "Description" "Push button switch, generic, two pins" (at 125.73 85.09 0) (effects (font (size 1.27 1.27)) (hide yes)))
  (pin "2")
  (pin "1")))
